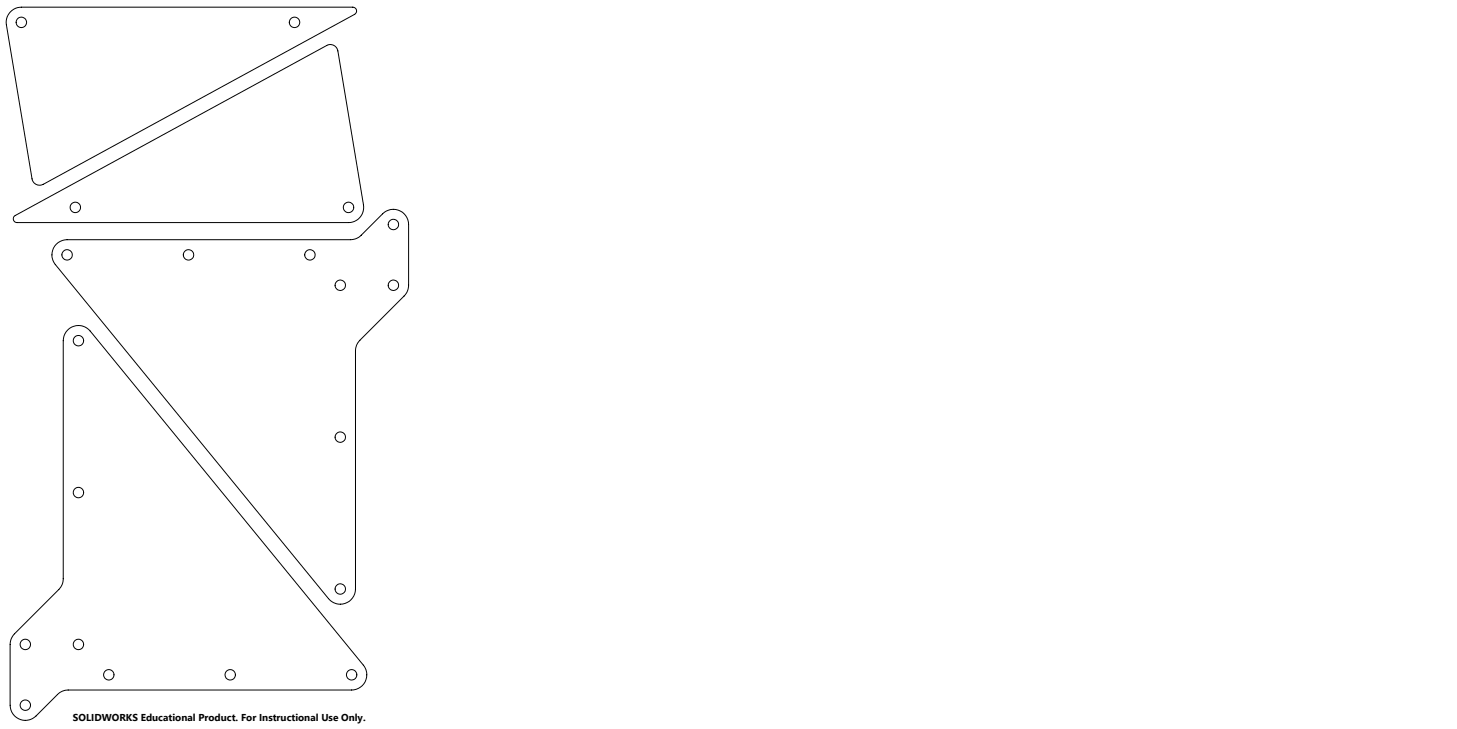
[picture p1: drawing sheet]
<svg xmlns="http://www.w3.org/2000/svg" width="610mm" height="305mm" viewBox="0 0 610 305" stroke-linecap="round" stroke-linejoin="round" font-family="sans-serif">
<g fill="none" stroke="#000" stroke-width=".42">
<path d="M4.4 4.9l2.1-1.4 2.4-.5h138.7a1.6 1.6 0 0 1 1.6 1.2 1.6 1.6 0 0 1-.8 1.8l-130.3 71.1a3.2 3.2 0 0 1-4.7-2.3l-10.7-64.4-.1-1.7 .4-1.6zM6 90.4l130.7-71.4a3.2 3.2 0 0 1 4.7 2.3l10.7 64.4a6.4 6.4 0 0 1-6.3 7.4h-138.7a1.58 1.58 0 0 1-1.4-1 1.58 1.58 0 0 1 .3-1.7zM23.6 102.1l2.5-1.6 2-.3h118.5a6.4 6.4 0 0 0 4.5-1.8l9-9a6.4 6.4 0 0 1 6.9-1.4 6.4 6.4 0 0 1 4 5.9v25.4a6.4 6.4 0 0 1-1.9 4.5l-18.5 18.5a6.1 6.1 0 0 0-1.9 4.5v99.5a6.4 6.4 0 0 1-4.2 6 6.4 6.4 0 0 1-7.1-2l-114.3-139.7a6.3 6.3 0 0 1 .5-8.5zM28.3 138a6.4 6.4 0 0 1 9.4 .4l114.3 139.7a6.4 6.4 0 0 1 .8 6.8 6.4 6.4 0 0 1-5.7 3.6h-118.6a6.1 6.1 0 0 0-4.4 1.9l-9 8.9a6.4 6.4 0 0 1-6.9 1.4 6.4 6.4 0 0 1-4-5.8v-25.4a6.4 6.4 0 0 1 1.9-4.5l18.5-18.5a6.1 6.1 0 0 0 1.9-4.5v-99.5a6.3 6.3 0 0 1 1.8-4.5z"/>
<circle cx="8.9" cy="9.4" r="2.18"/>
<circle cx="123.2" cy="9.4" r="2.18"/>
<circle cx="31.5" cy="86.7" r="2.18"/>
<circle cx="145.8" cy="86.7" r="2.18"/>
<circle cx="164.6" cy="93.9" r="2.18"/>
<circle cx="28.1" cy="106.6" r="2.18"/>
<circle cx="78.9" cy="106.6" r="2.18"/>
<circle cx="129.7" cy="106.6" r="2.18"/>
<circle cx="142.4" cy="119.3" r="2.18"/>
<circle cx="164.6" cy="119.3" r="2.18"/>
<circle cx="32.8" cy="142.4" r="2.18"/>
<circle cx="142.4" cy="182.8" r="2.18"/>
<circle cx="32.8" cy="205.9" r="2.18"/>
<circle cx="142.4" cy="246.3" r="2.18"/>
<circle cx="10.6" cy="269.4" r="2.18"/>
<circle cx="32.8" cy="269.4" r="2.18"/>
<circle cx="10.6" cy="294.8" r="2.18"/>
<circle cx="45.5" cy="282.1" r="2.18"/>
<circle cx="96.3" cy="282.1" r="2.18"/>
<circle cx="147.1" cy="282.1" r="2.18"/>
</g>
<text font-size="4.2" x="30.5" y="301.4">SOLIDWORKS Educational Product. For Instructional Use Only.</text>
</svg>
